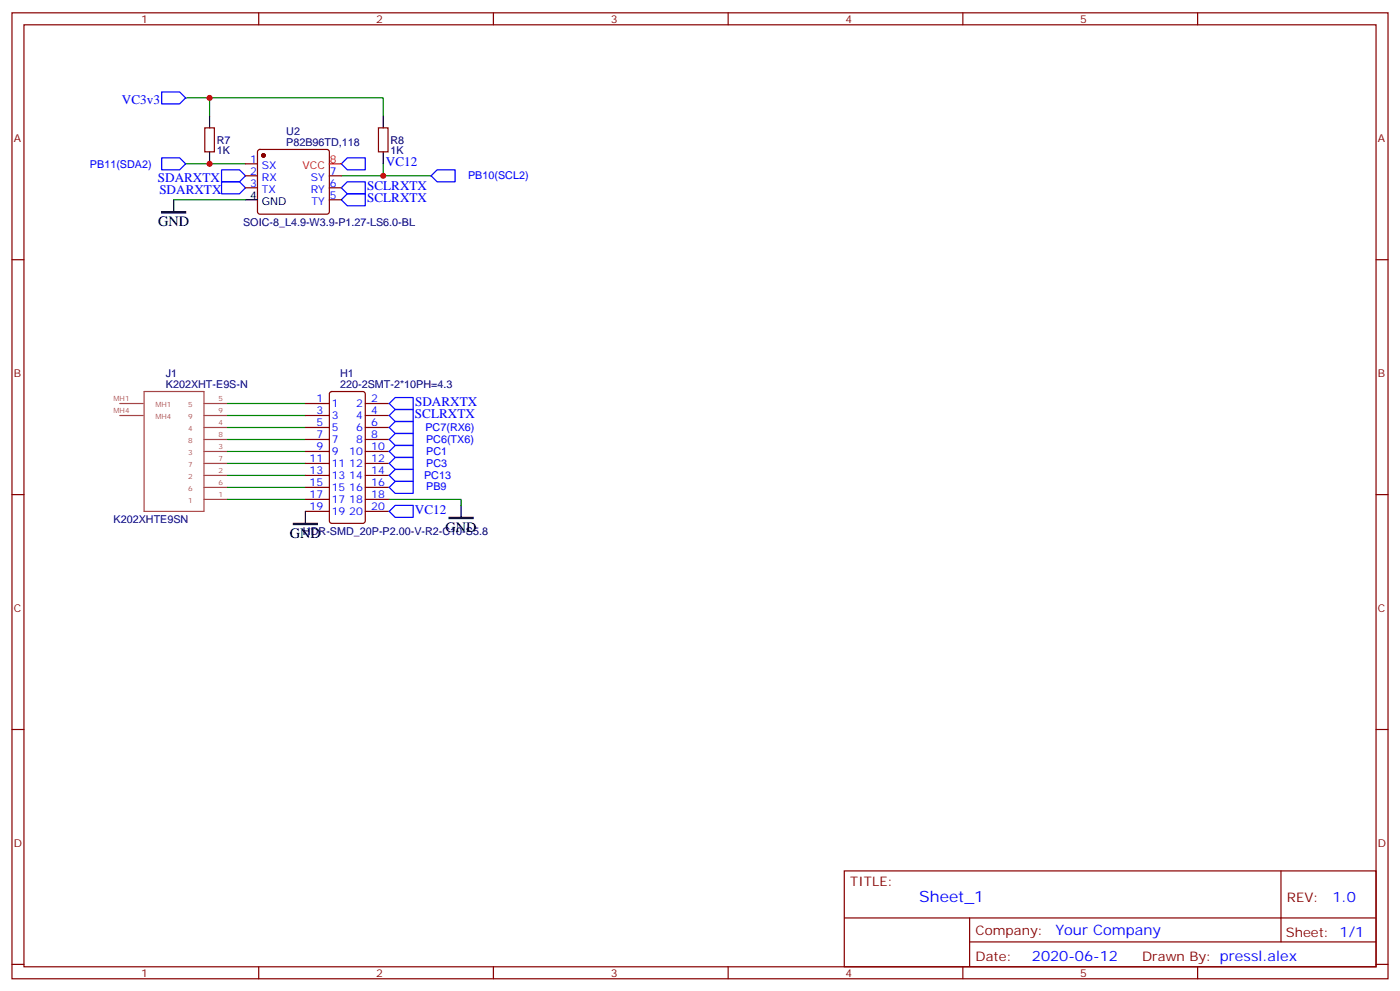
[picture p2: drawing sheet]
<svg xmlns="http://www.w3.org/2000/svg" width="412mm" height="292mm" viewBox="0 0 412 292" stroke-linecap="round" stroke-linejoin="round" font-family="sans-serif">
<g fill="none" stroke="#870000" stroke-width=".35">
<path d="M3.5 3.8h405.4v284.3h-405.4zM7.1 7.3h398.2v277.3h-398.2zM76.2 3.8v3.5M145.3 3.8v3.5M214.5 3.8v3.5M283.6 3.8v3.5M352.8 3.8v3.5M60.3 37.6h2.8v7.1h-2.8zM111.5 37.6h2.8v7.1h-2.8zM72.3 48.2h3.5M72.3 51.8h3.5M72.3 55.3h3.5"/>
<path d="M76.1 44.2l.5-.2h19.7l.5 .2 .2 .5v17.6l-.2 .5-.5 .2h-19.7l-.5-.2-.3-.5v-17.6zM97 51.8h3.5M97 55.3h3.5M97 58.8h3.5M3.5 76.4h3.6M405.3 76.4h3.6M90 118.8h7M97.2 115.5l.5-.2h9.2l.6 .4 .1 37.7-.5 .6-9.4 .1-.6-.5-.1-37.6zM107.6 118.8h7.1M90 122.3h7M90 125.8h7M90 129.4h7"/>
<path d="M90 132.9h7M90 136.4h7M90 139.9h7M107.6 122.3h7.1M107.6 125.8h7.1M107.6 129.4h7.1M107.6 132.9h7.1M107.6 136.4h7.1M107.6 139.9h7.1M3.5 145.6h3.6M90 143.5h7M90 147h7"/>
<path d="M90 150.5h7M107.6 143.5h7.1M107.6 147h7.1M107.6 150.5h7.1M405.3 145.6h3.6M3.5 214.7h3.6M405.3 214.7h3.6M248.7 256.4h156.6v28.2h-156.6zM377.3 256.4v20.9M248.7 270.2h156.5M285.6 277.3h119.6M285.6 270.2v14.1"/>
<path d="M3.5 283.9h3.6M76.2 284.6v3.5M145.3 284.6v3.5M214.5 284.6v3.5M283.6 284.6v3.5M352.8 284.6v3.5M405.3 283.9h3.6"/>
</g>
<g fill="none" stroke="#00f" stroke-width=".35">
<path d="M47.6 27.1h5.3l1.8 1.7-1.8 1.8h-5.3zM47.6 46.5h5.3l1.8 1.7-1.8 1.8h-5.3zM65.3 53.5h5.3l1.7 1.8-1.7 1.7h-5.3zM65.3 50h5.3l1.7 1.8-1.7 1.7h-5.3zM100.5 48.2l1.8-1.7h5.3v3.5h-5.3zM100.5 58.8l1.8-1.8h5.3v3.6h-5.3zM100.5 55.3l1.8-1.8h5.3v3.5h-5.3zM127 51.8l1.8-1.8h5.3v3.5h-5.3zM114.7 118.8l1.7-1.8h5.3v3.5h-5.3zM114.7 122.3l1.7-1.8h5.3v3.6h-5.3zM114.7 125.8l1.7-1.7h5.3v3.5h-5.3zM114.7 136.4l1.7-1.7h5.3v3.5h-5.3z"/>
<path d="M114.7 132.9l1.7-1.8h5.3v3.6h-5.3zM114.7 139.9l1.7-1.7h5.3v3.5h-5.3zM116.4 127.6h5.3v3.5h-5.3l-1.7-1.7zM114.7 150.5l1.7-1.7h5.3v3.5h-5.3zM114.7 143.5l1.7-1.8h5.3v3.5h-5.3z"/>
</g>
<g fill="none" stroke="#008700" stroke-width=".35">
<path d="M54.7 28.8h58.2v5.3M61.7 28.8v5.3M51.2 58.8h21.1M54.7 48.2h17.6M100.5 51.8h26.5M112.9 48.2v3.6M67 118.8h23M67 122.3h23M67 125.8h23M67 129.4h23M67 132.9h23M67 136.4h23"/>
<path d="M67 139.9h23M67 143.5h23M67 147h23M114.7 147h21.1v1.8"/>
</g>
<path d="M61.7 34.1v3.5M112.9 34.1v3.5M51.2 58.8v3.5M61.7 44.7v3.5M72.3 58.8h3.5M112.9 44.7v3.5M90 150.5v3.6M135.8 148.8v3.5" fill="none" stroke="#000" stroke-width=".35"/>
<circle cx="77.6" cy="45.8" r=".53" fill="#870000" stroke="#870000" stroke-width=".35"/>
<path d="M97 48.2h3.5" fill="none" stroke="#f00" stroke-width=".35"/>
<path d="M35.3 118.8h6.9M42.4 115.3h17.7v35.2h-17.7zM60.1 118.8h6.9M35.3 122.3h6.9M60.1 139.9h6.9M60.1 132.9h6.9M60.1 125.8h6.9M60.1 136.4h6.9M60.1 129.4h6.9M60.1 122.3h6.9M60.1 147h6.9M60.1 143.5h6.9" fill="none" stroke="#a64a4a" stroke-width=".35"/>
<path d="M47.6 62.3h7.1v.4h-7.1zM86.4 154.1h7.1v.3h-7.1zM132.3 152.3h7v.3h-7z" fill="#000" stroke="#000" stroke-width=".35"/>
<g fill="#c00">
<circle cx="61.7" cy="48.2" r=".88"/>
<circle cx="112.9" cy="51.8" r=".88"/>
<circle cx="61.7" cy="28.8" r=".88"/>
</g>
<text font-size="4.6" fill="#00f" x="270.8" y="265.4">Sheet_1</text>
<g font-size="4.2">
<text x="46.6" y="66.6">GND</text>
<text x="85.4" y="158.3">GND</text>
<text x="131.2" y="156.5">GND</text>
</g>
<g font-size="4.2" fill="#00f">
<text x="392.5" y="265.6">1.0</text>
<text x="310.9" y="275.2">Your Company</text>
<text x="304" y="283">2020-06-12</text>
</g>
<g font-size="3.9" fill="#00f">
<text x="35.9" y="30.6">VC3v3</text>
<text x="46.5" y="53.5">SDARXTX</text>
<text x="113.7" y="49">VC12</text>
<text x="46.9" y="57">SDARXTX</text>
<text x="108.1" y="59.6">SCLRXTX</text>
<text x="108.1" y="56">SCLRXTX</text>
<text x="122.3" y="119.5">SDARXTX</text>
<text x="122.2" y="123.1">SCLRXTX</text>
<text x="122.2" y="151.3">VC12</text>
</g>
<g font-size="3.9" fill="#800">
<text x="250.5" y="260.9">TITLE:</text>
<text x="379.1" y="265.6">REV:</text>
<text x="287.4" y="275.1">Company:</text>
<text x="378.7" y="275.8">Sheet: 1/1</text>
<text x="287.4" y="282.8">Date:</text>
<text x="336.4" y="282.9">Drawn By: pressl.alex</text>
</g>
<g font-size="3.2" fill="#800">
<text x="41.6" y="6.8">1</text>
<text x="110.8" y="6.8">2</text>
<text x="179.9" y="6.8">3</text>
<text x="249.1" y="6.8">4</text>
<text x="318.2" y="6.8">5</text>
<text x="4.1" y="41.9">A</text>
<text x="405.9" y="41.9">A</text>
<text x="4.1" y="111">B</text>
<text x="405.9" y="111">B</text>
<text x="4.1" y="180.2">C</text>
<text x="405.9" y="180.2">C</text>
<text x="4.1" y="249.3">D</text>
<text x="405.9" y="249.3">D</text>
<text x="41.6" y="287.6">1</text>
<text x="110.8" y="287.6">2</text>
<text x="179.9" y="287.6">3</text>
<text x="249.1" y="287.6">4</text>
<text x="318.2" y="287.6">5</text>
</g>
<g font-size="3.2" fill="#000080">
<text x="84.3" y="39.9">U2</text>
<text x="63.9" y="45.5">1K</text>
<text x="63.9" y="42.4">R7</text>
<text x="84.3" y="42.9">P82B96TD,118</text>
<text x="115" y="45.5">1K</text>
<text x="115" y="42.4">R8</text>
<text x="71.6" y="66.6">SOIC-8_L4.9-W3.9-P1.27-LS6.0-BL</text>
<text x="48.8" y="111.1">J1</text>
<text x="100.2" y="111.1">H1</text>
<text x="48.8" y="114.2">K202XHT-E9S-N</text>
<text x="100.2" y="114.1">220-2SMT-2*10PH=4.3</text>
<text x="33.4" y="154.1">K202XHTE9SN</text>
<text x="89.3" y="157.6">HDR-SMD_20P-P2.00-V-R2-C10-S5.8</text>
</g>
<g font-size="3.2" fill="#00f">
<text x="73.7" y="47.9">1</text>
<text x="26.5" y="49.5">PB11(SDA2)</text>
<text x="73.7" y="51.4">2</text>
<text x="77.2" y="49.6">SX</text>
<text x="77.2" y="53.2">RX</text>
<text x="91.6" y="53.2">SY</text>
<text x="97.2" y="51.4">7</text>
<text x="137.9" y="52.6">PB10(SCL2)</text>
<text x="73.7" y="54.9">3</text>
<text x="77.2" y="56.7">TX</text>
<text x="91.5" y="56.7">RY</text>
<text x="97.2" y="58.5">5</text>
<text x="97.2" y="54.9">6</text>
<text x="91.8" y="60.2">TY</text>
<text x="93.2" y="118.4">1</text>
<text x="97.7" y="119.8">1</text>
<text x="104.9" y="119.8">2</text>
<text x="109.4" y="118.4">2</text>
<text x="93.2" y="122">3</text>
<text x="93.2" y="125.5">5</text>
<text x="97.7" y="123.4">3</text>
<text x="104.9" y="123.4">4</text>
<text x="109.4" y="122">4</text>
<text x="109.4" y="125.5">6</text>
<text x="93.2" y="129">7</text>
<text x="97.7" y="126.9">5</text>
<text x="97.7" y="130.4">7</text>
<text x="104.9" y="126.9">6</text>
<text x="104.9" y="130.4">8</text>
<text x="109.4" y="129">8</text>
<text x="125.3" y="126.9">PC7(RX6)</text>
<text x="125.5" y="130.5">PC6(TX6)</text>
<text x="91.2" y="136.1">11</text>
<text x="93.2" y="132.5">9</text>
<text x="97.7" y="133.9">9</text>
<text x="97.7" y="137.5">11</text>
<text x="102.9" y="133.9">10</text>
<text x="102.9" y="137.5">12</text>
<text x="109.4" y="132.5">10</text>
<text x="109.4" y="136.1">12</text>
<text x="125.5" y="137.4">PC3</text>
<text x="125.5" y="133.9">PC1</text>
<text x="91.2" y="139.6">13</text>
<text x="91.2" y="143.1">15</text>
<text x="97.7" y="141">13</text>
<text x="102.9" y="141">14</text>
<text x="109.4" y="139.6">14</text>
<text x="109.4" y="143.1">16</text>
<text x="124.9" y="141.1">PC13</text>
<text x="91.2" y="146.6">17</text>
<text x="97.7" y="144.5">15</text>
<text x="97.7" y="148.1">17</text>
<text x="102.9" y="144.5">16</text>
<text x="102.9" y="148.1">18</text>
<text x="109.4" y="146.6">18</text>
<text x="125.5" y="144.3">PB9</text>
<text x="91.2" y="150.2">19</text>
<text x="97.7" y="151.6">19</text>
<text x="102.9" y="151.6">20</text>
<text x="109.4" y="150.2">20</text>
</g>
<g font-size="3.2" fill="#f00">
<text x="97.2" y="47.9">8</text>
<text x="89.1" y="49.6">VCC</text>
</g>
<g font-size="3.2">
<text x="73.7" y="58.5">4</text>
<text x="77.2" y="60.2">GND</text>
</g>
<g font-size="2.1" fill="#a54b4b">
<text x="33.5" y="118.1">MH1</text>
<text x="45.8" y="119.8">MH1</text>
<text x="55.4" y="119.8">5</text>
<text x="64.4" y="118.1">5</text>
<text x="33.5" y="121.6">MH4</text>
<text x="45.8" y="123.3">MH4</text>
<text x="55.4" y="123.3">9</text>
<text x="64.4" y="125.1">4</text>
<text x="64.4" y="121.6">9</text>
<text x="55.4" y="126.9">4</text>
<text x="55.4" y="130.4">8</text>
<text x="64.4" y="128.7">8</text>
<text x="55.4" y="133.9">3</text>
<text x="55.4" y="137.5">7</text>
<text x="64.4" y="132.2">3</text>
<text x="64.4" y="135.7">7</text>
<text x="55.4" y="141">2</text>
<text x="64.4" y="139.3">2</text>
<text x="64.4" y="142.8">6</text>
<text x="55.4" y="148">1</text>
<text x="55.4" y="144.5">6</text>
<text x="64.4" y="146.3">1</text>
</g>
</svg>
